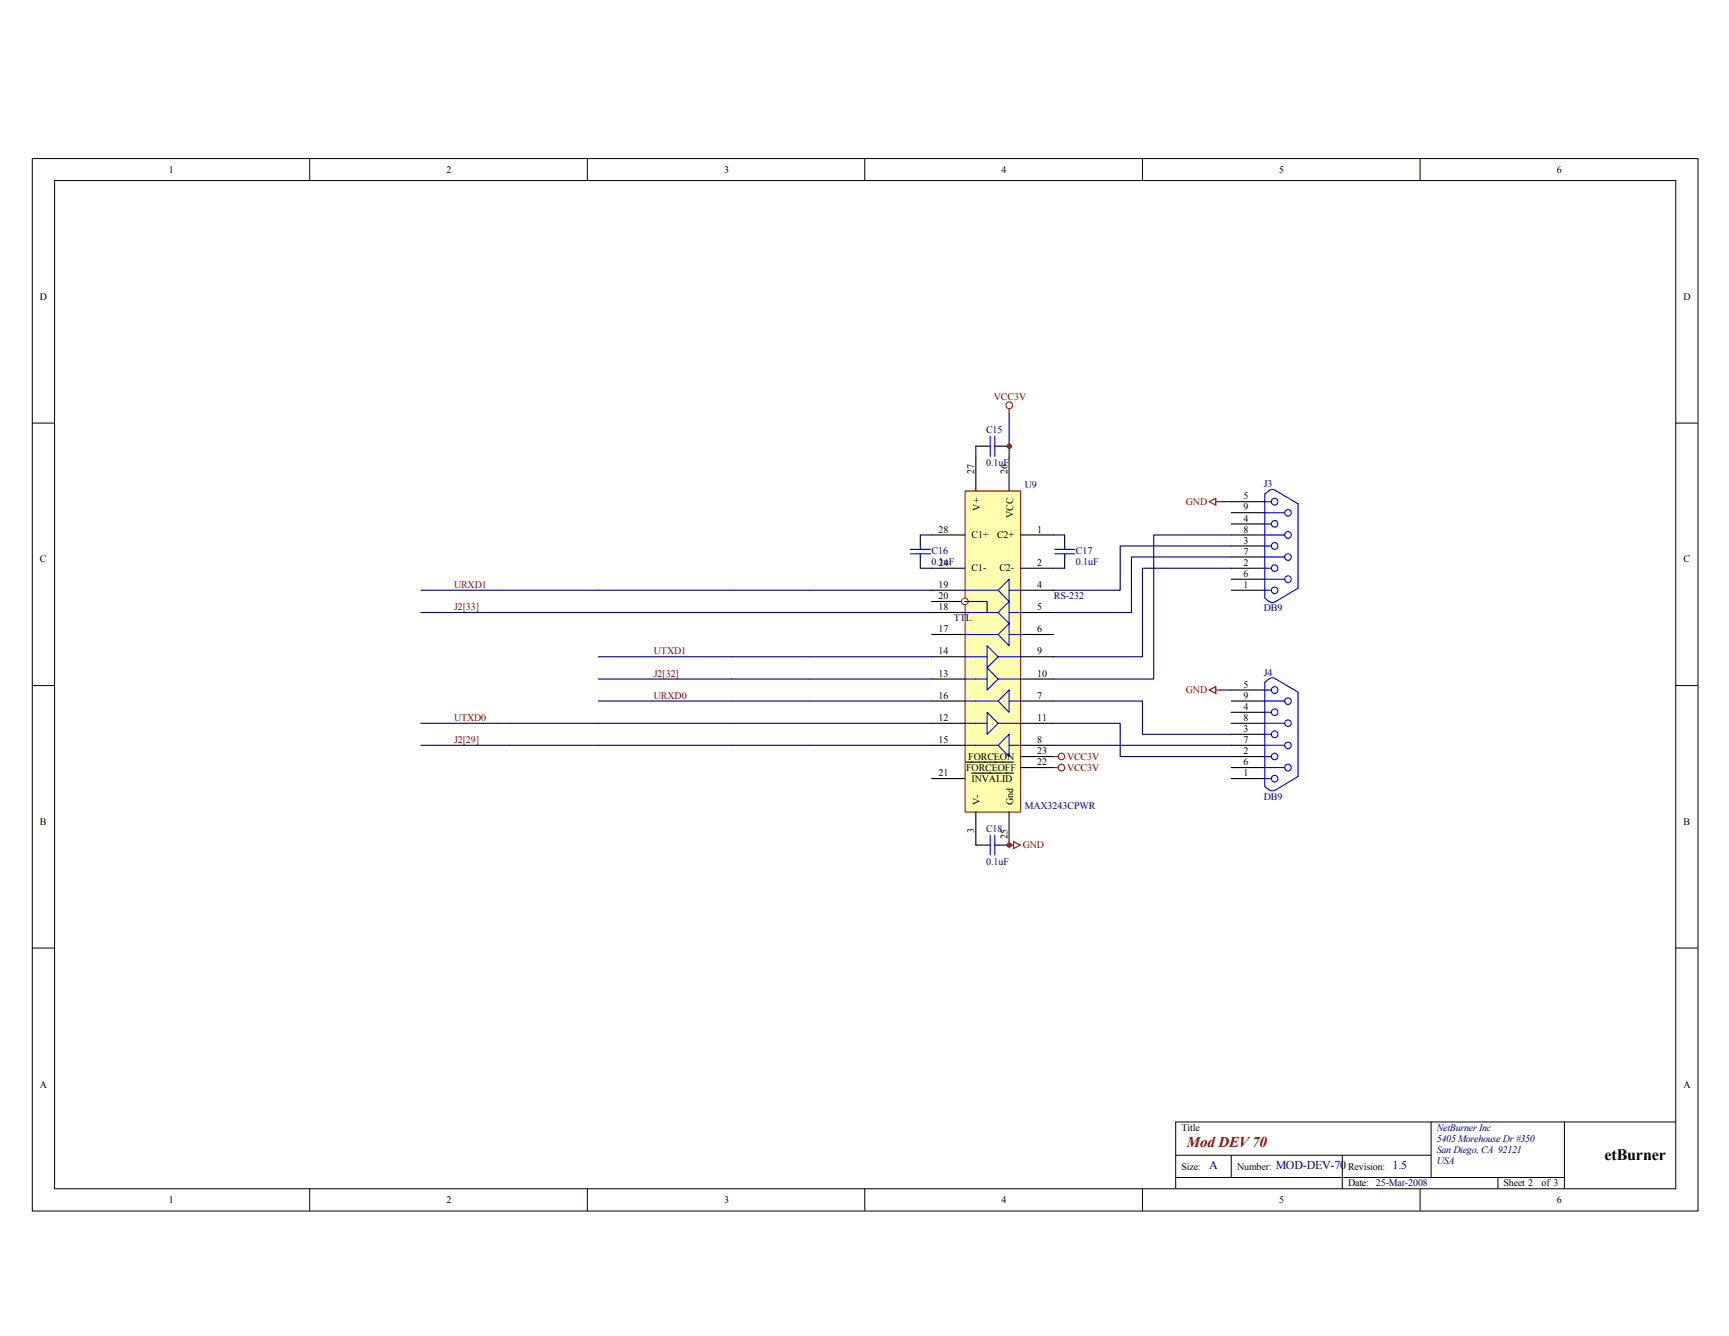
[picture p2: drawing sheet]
<svg xmlns="http://www.w3.org/2000/svg" width="279mm" height="216mm" viewBox="0 0 279 216" stroke-linecap="round" stroke-linejoin="round" font-family="sans-serif">
<g fill="none" stroke="#000" stroke-width=".16">
<path d="M5.2 25.6h269.2v170.1h-269.2zM8.8 29.2h262v162.9h-262zM50 25.6v3.5M94.9 25.6v3.5M139.7 25.6v3.5M184.6 25.6v3.5M229.5 25.6v3.5M5.2 68.4h3.6M270.8 68.4h3.6M5.2 110.8h3.6M270.8 110.8h3.6M5.2 153.2h3.6"/>
<path d="M270.8 153.2h3.6M50 192.1v3.6M94.9 192.1v3.6M139.7 192.1v3.6M184.6 192.1v3.6M190 186.7h41.3M190 190.3h62.8M199 186.7v3.6M216.9 186.7v5.4M229.5 192.1v3.6M231.3 181.3v9M242.1 190.3v1.8"/>
<path d="M252.8 181.3h-62.8v10.8M270.8 181.3h-18v10.8"/>
</g>
<path d="M157.7 72.1h1.8M161.3 72.1h1.8M148.7 86.5v1.7M148.7 90v1.8M172 86.5v1.7M172 90v1.8M157.7 136.6h1.8M161.3 136.6h1.8" fill="none" stroke="#000" stroke-width=".18"/>
<g fill="none" stroke="#00f" stroke-width=".18">
<path d="M159.5 72.1h.5M160 70.5v3.3M160.7 72.1h.6M160.7 70.5v3.3M147.1 89.5h3.3M147.1 88.8h3.3M148.7 88.2v.6M148.7 89.5v.5M170.4 89.5h3.3M170.4 88.8h3.3M172 88.2v.6M172 89.5v.5"/>
<path d="M159.5 136.6h.5M160 135v3.2M160.7 135v3.2M160.7 136.6h.6"/>
</g>
<path d="M157.7 72.1v1.8M163.1 72.1v1.8M148.7 91.8h1.8M148.7 86.5h1.8M170.3 91.8h1.7M170.3 86.5h1.7" fill="none" stroke="#000080" stroke-width=".18"/>
<g fill="none" stroke="#800000" stroke-width=".16">
<circle cx="163.1" cy="65.5" r=".54"/>
<circle cx="171.5" cy="124" r=".53"/>
<circle cx="171.5" cy="122.2" r=".53"/>
</g>
<path d="M163.1 66v.8M163.1 136.6h.7M163.8 136l1.1 .6-1.1 .5zM170.3 122.3h.7M170.3 124h.7" fill="none" stroke="#800000" stroke-width=".18"/>
<path d="M156 79.4h8.9v51.8h-8.9z" fill="#ffffb0"/>
<path d="M156 79.3h8.9v51.9h-8.9z" fill="none" stroke="#800000" stroke-width=".16"/>
<g fill="none" stroke="#00f" stroke-width=".18">
<path d="M155.9 95.4h5.4M155.9 99h5.4M163.1 93.6v3.6l-1.8-1.8zM163.1 97.2v3.6l-1.8-1.8zM163.1 95.4h1.8M163.1 99h1.8M155.9 106.1h3.6M155.9 109.7h3.6M155.9 102.5h5.4M155.9 116.9h3.6M155.9 113.3h5.4M159.5 104.4l1.8 1.7-1.8 1.8z"/>
<path d="M159.5 107.9l1.8 1.8-1.8 1.8zM159.5 115.1l1.8 1.8-1.8 1.8zM161.3 106.1h3.6M161.3 109.7h3.6M161.3 116.9h3.6M163.1 100.8v3.6l-1.8-1.9zM163.1 111.5v3.6l-1.8-1.8zM163.1 118.7v3.6l-1.8-1.9zM163.1 102.5h1.8M163.1 113.3h1.8M155.9 120.4h5.4M163.1 120.4h1.8"/>
</g>
<g fill="none" stroke="#000" stroke-width=".18">
<path d="M157.7 73.9v5.4M163.1 73.9v5.4M150.5 95.4h5.4M150.5 99h5.4M150.5 91.8h5.4M150.5 86.5h5.4M150.5 97.2h5.4M164.9 95.4h5.4M164.9 99h5.4M164.9 91.8h5.4M164.9 86.5h5.4M150.5 106.1h5.4"/>
<path d="M150.5 109.7h5.4M150.5 102.5h5.4M150.5 116.9h5.4M150.5 113.3h5.4M164.9 106.1h5.4M164.9 109.7h5.4M164.9 102.5h5.4M164.9 116.9h5.4M164.9 113.3h5.4M150.5 120.4h5.4M157.7 131.2v5.4M163.1 131.2v5.4"/>
<path d="M164.9 120.4h5.4"/>
</g>
<circle cx="155.9" cy="97.2" r=".54" fill="#fff"/>
<circle cx="155.9" cy="97.2" r=".54" fill="none" stroke="#f00" stroke-width=".16"/>
<g fill="none" stroke="#000" stroke-width=".18">
<path d="M155.9 97.2h3.6v1.8M199 95.4h5.4M199 93.6h5.4M199 91.8h5.4M199 90h5.4M199 88.2h5.4M199 86.5h5.4M199 84.7h5.4M199 82.9h5.4M199 81.1h5.4M199 118.7h5.4M199 116.9h5.4"/>
<path d="M199 115.1h5.4M199 113.3h5.4M199 111.5h5.4M150.5 125.8h5.4M156.1 123.2h7.7M157 124.9h5M162.2 124.9h1.6M164.9 122.3h5.4M164.9 124h5.4M199 122.3h5.4M199 124h5.4M199 125.8h5.4"/>
<path d="M199 120.4h5.4"/>
</g>
<path d="M195.4 81.1l1.1-.6v1.1zM196.5 81.1h.7M195.4 111.5l1.1-.5v1.1zM196.5 111.5h.7" fill="none" stroke="#800000" stroke-width=".18"/>
<g fill="none" stroke="#000080" stroke-width=".18">
<path d="M163.1 66.8v5.3M68 99h19.7M68 95.4h12.5M89.5 99h28.7M96.7 95.4h21.5M130.8 99h19.7M130.8 95.4h19.7M197.2 81.1h1.8M199 88.2h-18v7.2h-10.7M199 90h-16.2v9h-12.5M199 91.8h-14.4v14.3h-14.3M199 86.5h-12.6v23.2h-16.1"/>
<path d="M68 116.9h50.2M96.7 106.1h21.5M96.7 113.3h21.5M96.7 109.7h21.5M130.8 106.1h19.7M130.8 113.3h19.7M130.8 109.7h19.7M130.8 116.9h19.7M170.3 116.9h10.7v5.4h18M170.3 113.3h14.3v5.4h14.4M197.2 111.5h1.8M68 120.4h14.3"/>
<path d="M96.7 120.4h21.5M130.8 120.4h19.7M170.3 120.4h28.7"/>
</g>
<g fill="none" stroke="#00f" stroke-width=".18">
<path d="M204.4 79.8a2.02 2.02 0 0 1 1.2-.7l.4 .1 3.8 2.2v13.6l-3.6 2.2-.6 .2a1.82 1.82 0 0 1-1.2-.7zM204.4 81.1h1M204.4 82.9h3.2M204.4 84.7h1M204.4 86.5h3.2M204.4 88.2h1M204.4 90h3.2M204.4 91.8h1M204.4 93.6h3.2M204.4 95.4h1M204.4 110.2a2.01 2.01 0 0 1 1.2-.7l.4 .1 3.8 2.2v13.7l-3.6 2.1-.6 .2a1.82 1.82 0 0 1-1.2-.7zM204.4 111.5h1"/>
<path d="M204.4 113.3h3.2M204.4 115.1h1M204.4 116.9h3.2M204.4 118.7h1M204.4 120.4h3.2M204.4 122.3h1M204.4 124h3.2M204.4 125.8h1"/>
<circle cx="206" cy="81.1" r=".53"/>
<circle cx="206" cy="88.2" r=".53"/>
<circle cx="206" cy="95.4" r=".53"/>
<circle cx="206" cy="84.7" r=".53"/>
<circle cx="206" cy="91.8" r=".53"/>
<circle cx="208.1" cy="93.6" r=".53"/>
<circle cx="208.1" cy="86.5" r=".53"/>
<circle cx="208.1" cy="90" r=".53"/>
<circle cx="208.1" cy="82.9" r=".53"/>
<circle cx="206" cy="118.7" r=".53"/>
<circle cx="206" cy="111.5" r=".53"/>
<circle cx="206" cy="115.1" r=".53"/>
<circle cx="208.1" cy="113.3" r=".53"/>
<circle cx="208.1" cy="116.9" r=".53"/>
<circle cx="206" cy="122.2" r=".53"/>
<circle cx="206" cy="125.8" r=".53"/>
<circle cx="208.1" cy="124" r=".53"/>
<circle cx="208.1" cy="120.5" r=".53"/>
</g>
<circle cx="163.1" cy="72.1" r=".36" fill="#800000"/>
<circle cx="163.1" cy="72.1" r=".36" fill="none" stroke="#800000" stroke-width=".16"/>
<circle cx="163.1" cy="136.6" r=".35" fill="#800000"/>
<circle cx="163.1" cy="136.6" r=".35" fill="none" stroke="#800000" stroke-width=".16"/>
<path d="M80.5 95.4h16.2M87.7 99h1.8M118.2 95.4h12.6M118.2 99h12.6M118.2 106.1h12.6M118.2 109.7h12.6M118.2 113.3h12.6M118.2 116.9h12.6M82.3 120.4h14.4M118.2 120.4h12.6" fill="none" stroke="#000080" stroke-width=".18"/>
<text font-size="2.6" x="259.3" y="187.5">etBurner</text>
<text font-size="2.4" fill="#800000" x="191.8" y="185.3">Mod DEV 70</text>
<g font-size="1.9" fill="#000080">
<text x="195.4" y="188.9">A</text>
<text x="206.2" y="188.9">MOD-DEV-70</text>
<text x="225" y="188.9">1.5</text>
</g>
<g font-size="1.6">
<text x="27.3" y="27.9">1</text>
<text x="72.1" y="27.9">2</text>
<text x="117" y="27.9">3</text>
<text x="161.8" y="27.9">4</text>
<text x="206.7" y="27.9">5</text>
<text x="251.6" y="27.9">6</text>
<text x="6.4" y="48.5">D</text>
<text x="272" y="48.5">D</text>
<text x="157.4" y="76.6" transform="rotate(-90 157.4 76.6)">27</text>
<text x="162.8" y="76.6" transform="rotate(-90 162.8 76.6)">26</text>
<text x="158.3" y="82.5" transform="rotate(-90 158.3 82.5)">V+</text>
<text x="163.7" y="83.8" transform="rotate(-90 163.7 83.8)">VCC</text>
<text x="201" y="82.5">9</text>
<text x="201" y="80.7">5</text>
<text x="151.6" y="86.1">28</text>
<text x="157" y="87">C1+</text>
<text x="161.1" y="87">C2+</text>
<text x="167.6" y="86.1">1</text>
<text x="201" y="89.7">7</text>
<text x="201" y="87.8">3</text>
<text x="201" y="86.1">8</text>
<text x="201" y="84.3">4</text>
<text x="6.4" y="90.9">C</text>
<text x="151.6" y="91.4">24</text>
<text x="151.6" y="95">19</text>
<text x="157" y="92.3">C1-</text>
<text x="161.5" y="92.3">C2-</text>
<text x="167.6" y="91.4">2</text>
<text x="167.6" y="95">4</text>
<text x="201" y="95">1</text>
<text x="201" y="93.2">6</text>
<text x="201" y="91.4">2</text>
<text x="272" y="90.9">C</text>
<text x="151.6" y="98.6">18</text>
<text x="151.6" y="96.8">20</text>
<text x="167.6" y="98.6">5</text>
<text x="151.6" y="105.8">14</text>
<text x="151.6" y="102.2">17</text>
<text x="167.6" y="105.8">9</text>
<text x="167.6" y="102.2">6</text>
<text x="151.6" y="109.4">13</text>
<text x="151.6" y="112.9">16</text>
<text x="167.6" y="109.4">10</text>
<text x="167.6" y="112.9">7</text>
<text x="201" y="112.9">9</text>
<text x="201" y="111.1">5</text>
<text x="151.6" y="116.5">12</text>
<text x="167.6" y="116.5">11</text>
<text x="201" y="118.3">3</text>
<text x="201" y="116.5">8</text>
<text x="201" y="114.7">4</text>
<text x="151.6" y="125.4">21</text>
<text x="151.6" y="120.1">15</text>
<text x="156.1" y="124.5">FORCEOFF</text>
<text x="156.5" y="122.8">FORCEON</text>
<text x="167.6" y="120.1">8</text>
<text x="167.6" y="121.9">23</text>
<text x="167.6" y="123.7">22</text>
<text x="201" y="125.4">1</text>
<text x="201" y="123.7">6</text>
<text x="201" y="121.9">2</text>
<text x="201" y="120.1">7</text>
<text x="157" y="126.4">INVALID</text>
<text x="158.3" y="130.1" transform="rotate(-90 158.3 130.1)">V-</text>
<text x="163.7" y="130.1" transform="rotate(-90 163.7 130.1)">Gnd</text>
<text x="6.4" y="133.4">B</text>
<text x="157.4" y="134.6" transform="rotate(-90 157.4 134.6)">3</text>
<text x="162.8" y="135.5" transform="rotate(-90 162.8 135.5)">25</text>
<text x="272" y="133.4">B</text>
<text x="6.4" y="175.8">A</text>
<text x="272" y="175.8">A</text>
<text x="190.9" y="182.8">Title</text>
<text x="190.9" y="189">Size:</text>
<text x="199.9" y="189">Number:</text>
<text x="217.8" y="191.7">Date: 25-Mar-2008</text>
<text x="217.8" y="189">Revision:</text>
<text x="242.9" y="191.7">Sheet 2</text>
<text x="249.1" y="191.7">of 3</text>
<text x="27.3" y="194.4">1</text>
<text x="72.1" y="194.4">2</text>
<text x="117" y="194.4">3</text>
<text x="161.8" y="194.4">4</text>
<text x="206.7" y="194.4">5</text>
<text x="251.6" y="194.4">6</text>
</g>
<g font-size="1.6" fill="#800000">
<text x="160.6" y="64.6">VCC3V</text>
<text x="191.6" y="81.6">GND</text>
<text x="73.4" y="95">URXD1</text>
<text x="73.4" y="98.6">J2[33]</text>
<text x="105.7" y="105.8">UTXD1</text>
<text x="105.7" y="112.9">URXD0</text>
<text x="105.7" y="109.4">J2[32]</text>
<text x="191.6" y="112">GND</text>
<text x="73.4" y="116.5">UTXD0</text>
<text x="73.4" y="120.1">J2[29]</text>
<text x="172.4" y="122.8">VCC3V</text>
<text x="172.4" y="124.5">VCC3V</text>
<text x="165.3" y="137.1">GND</text>
</g>
<g font-size="1.6" fill="#000080">
<text x="159.3" y="69.9">C15</text>
<text x="159.3" y="75.3">0.1uF</text>
<text x="165.6" y="78.9">U9</text>
<text x="204.2" y="78.7">J3</text>
<text x="150.5" y="89.5">C16</text>
<text x="173.9" y="89.5">C17</text>
<text x="150.5" y="91.3">0.1uF</text>
<text x="173.9" y="91.3">0.1uF</text>
<text x="154.1" y="100.4">TTL</text>
<text x="170.3" y="96.8">RS-232</text>
<text x="204.2" y="98.8">DB9</text>
<text x="204.2" y="109.2">J4</text>
<text x="165.6" y="130.8">MAX3243CPWR</text>
<text x="204.2" y="129.2">DB9</text>
<text x="159.3" y="134.4">C18</text>
<text x="159.3" y="139.8">0.1uF</text>
<text x="232.2" y="182.8">NetBurner Inc</text>
<text x="232.2" y="184.5">5405 Morehouse Dr #350</text>
<text x="232.2" y="186.3">San Diego, CA 92121</text>
<text x="232.2" y="188.1">USA</text>
</g>
</svg>
